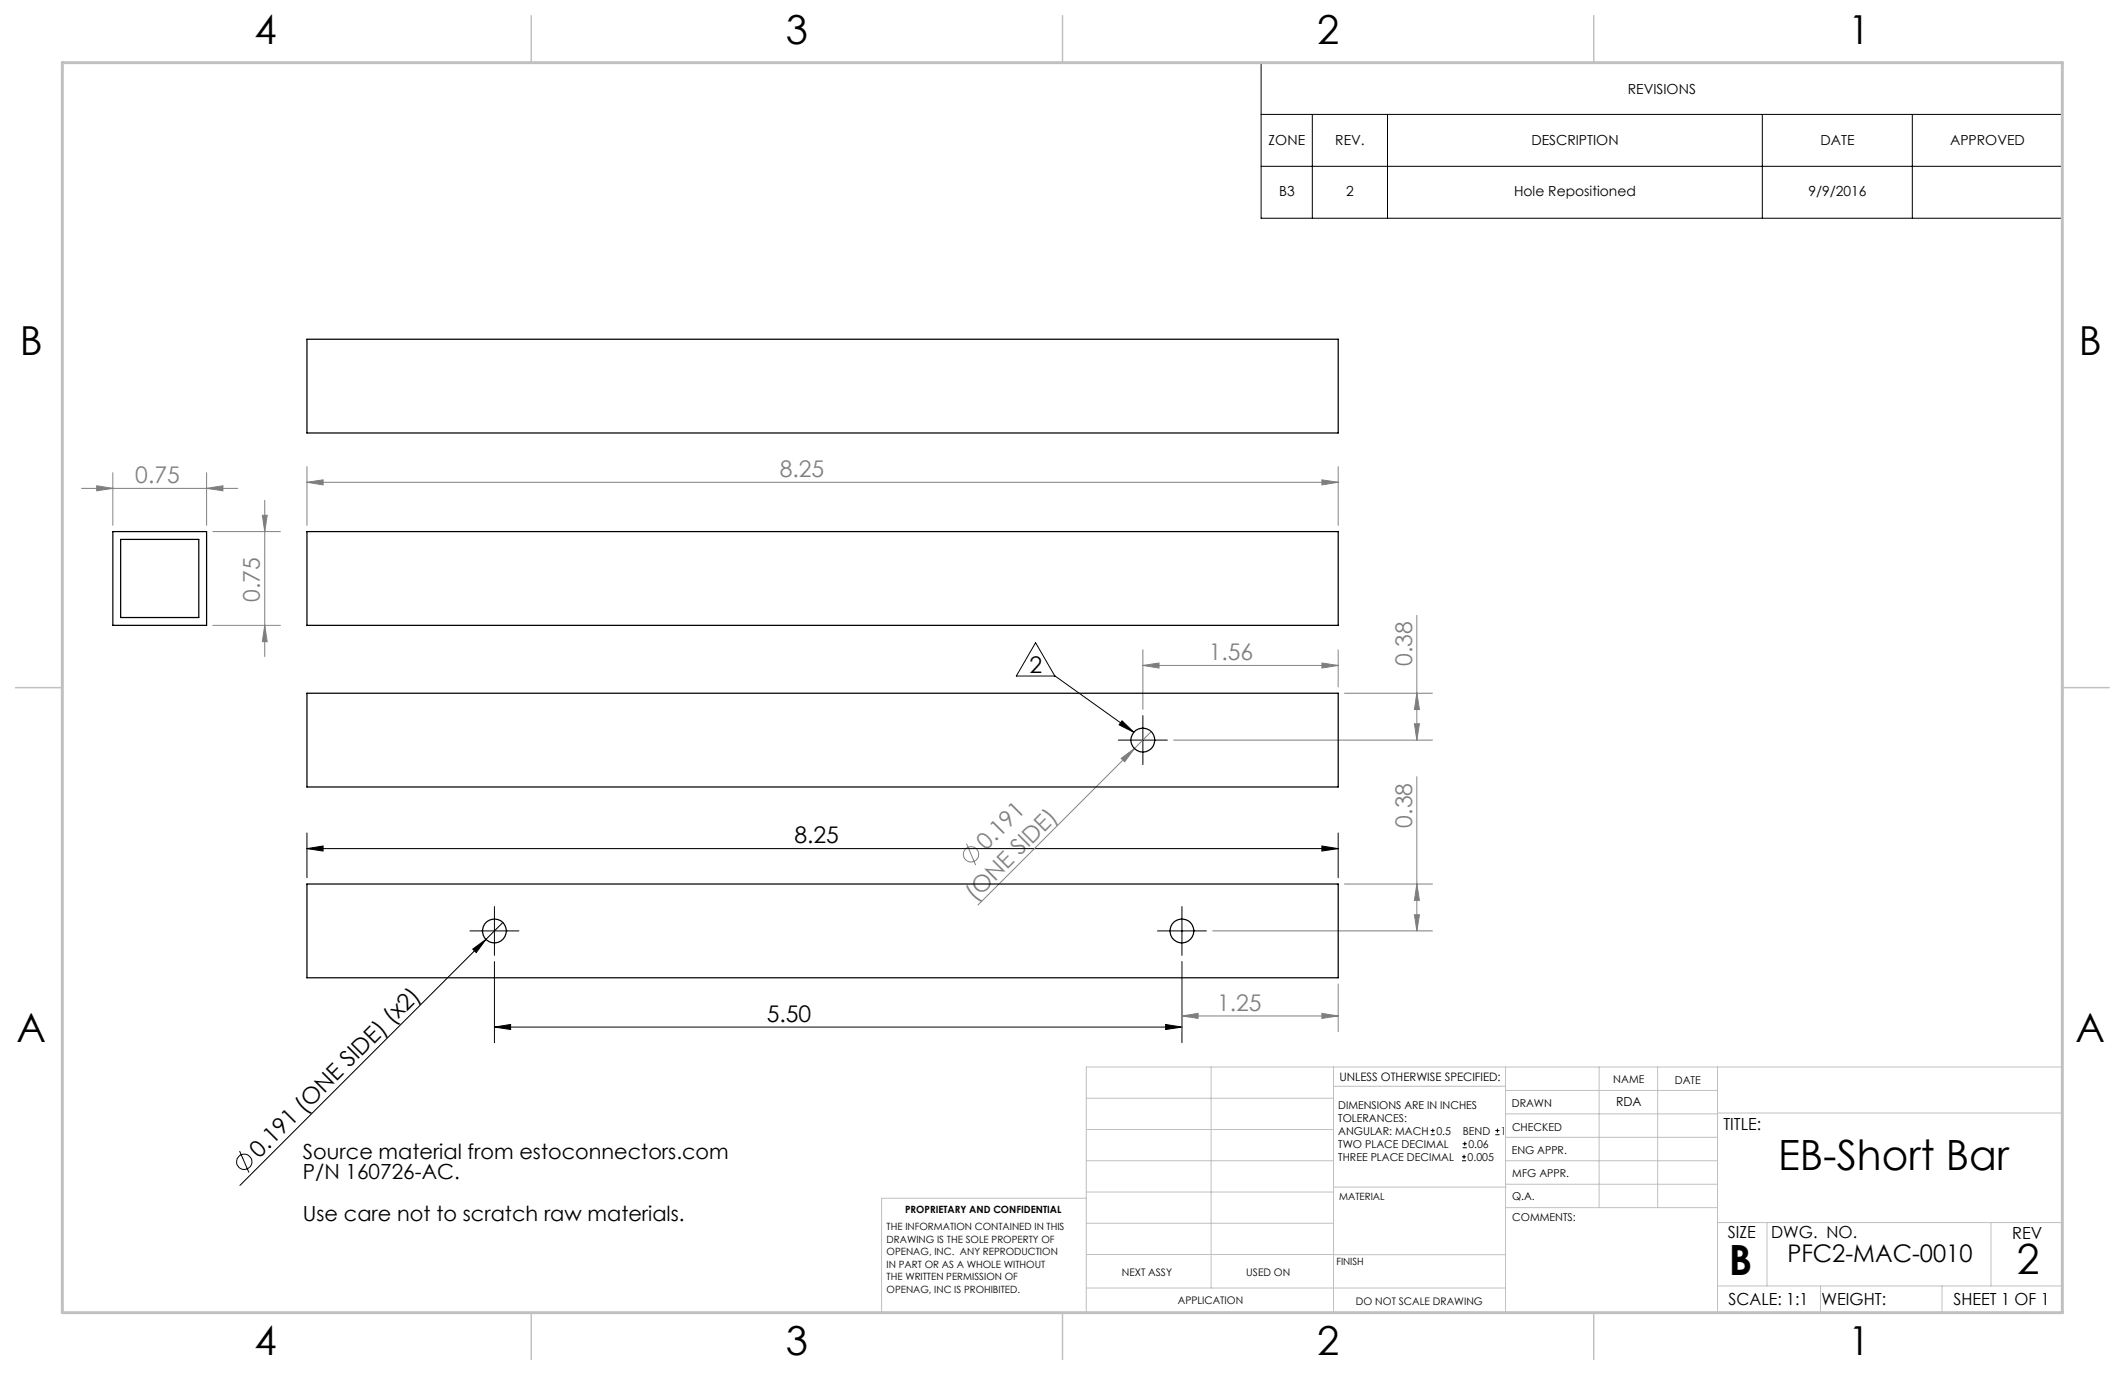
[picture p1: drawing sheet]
<svg xmlns="http://www.w3.org/2000/svg" width="432mm" height="279mm" viewBox="0 0 432 279" stroke-linecap="round" stroke-linejoin="round" font-family="sans-serif">
<g fill="none" stroke="#808080" stroke-width=".2">
<path d="M16.6 99.2h31.7M19.6 98.7l3.3 .5-3.3 .5zM22.9 96.1v10.7M42 99.2l3.3-.5v1zM42 96.1v10.7M62.4 98l3.3-.5v1zM62.4 94.8v12M62.4 98h209.5M268.6 97.5l3.3 .5-3.3 .5zM271.9 94.8v12M43.3 108h13.7M53.3 104.7h1l-.5 3.3z"/>
<path d="M53.8 101.7v31.7M43.3 127.1h13.7M53.8 127.1l.5 3.3h-1zM232.2 135.2l3.3-.5v1zM232.2 132v12.1M232.2 135.2h39.7M268.6 134.7l3.3 .5-3.3 .5zM271.9 132v7.6M287.9 125.1v25.3M227.8 154.1l2.7-2-2 2.7zM230.5 152.1l-31.8 31.8M233.9 148.7l-3.4 3.4"/>
<path d="M238.5 150.4h52.6M273.2 140.9h17.9M287.4 147.1h1l-.5 3.3zM287.9 140.9l.5 3.3h-1zM287.9 157.8v31.4M196.4 171.4l1.9 4.4M273.2 179.6h17.9M287.9 179.6l.5 3.4h-1zM240.2 195.4v14.2M246.4 189.2h44.7M271.9 200v9.6M287.4 185.9h1l-.5 3.3z"/>
<path d="M240.2 206.4l3.3-.5v1zM240.2 206.4h31.7M268.6 205.9l3.3 .5-3.3 .5z"/>
<circle cx="197.3" cy="173.6" r="1.56"/>
</g>
<g fill="none" stroke="#000" stroke-width=".2">
<path d="M256.3 12.7h162.8v31.6h-162.8zM256.3 23.2h162.8M256.3 33.8h162.8M266.7 23.2v21.1M281.9 23.2v21.1M358.1 23.2v21.1M388.6 23.2v21.1M210.4 130.6l3.9 6.8h-7.8zM214.3 137.3l16.1 11.5M227.3 150.4h9.9M228 146.5l2.4 2.3-3-1.5zM232.2 145.4v10"/>
<path d="M62.4 172.4l3.3-.5v1zM62.4 169.3v9.1M62.4 172.4h209.5M268.6 171.9l3.3 .5-3.3 .5zM271.9 169.3v9.1M95.5 189.2h9.9M96.1 192.9l2.6-2-1.9 2.7zM100.5 184.2v9.9M100.5 195.4v16.5M102.2 187.5l-53.4 53.4M235.2 189.2h9.9M240.2 184.2v9.9"/>
<path d="M240.2 195.4v16.5M100.5 208.7l3.3-.5v1zM100.5 208.7h139.7M236.9 208.2l3.3 .5-3.3 .5zM48.7 233.9l1.9 4.4M290.7 230.6h.8M290.7 229.7h.8M291.1 229.3v.9M297.1 235.9h.8M297.1 235.1h.8M297.2 233.2h.9M297.2 232.4h.9"/>
<path d="M297.5 234.6v.9M297.6 232v.8M303.8 230.6h.9M303.8 229.7h.9M304.3 229.3v.9"/>
<circle cx="49.6" cy="236.1" r="1.55"/>
</g>
<g fill="none" stroke="#c0c0c0" stroke-width=".2">
<path d="M246.1 216.8v44.9M271 216.8v49.9M305.9 216.8v49.9M324.9 216.8v28.6M336.8 216.8v28.6M349 216.8v49.9M220.7 235.9h50.3M220.7 229.5h50.3M220.7 223.2h50.3M271 220.7h34.9M305.9 231.1h43.1M305.9 226.3h43.1"/>
<path d="M305.9 221.6h43.1M305.9 235.9h43.1M349 226.2h70.1M220.7 243.5h-41.6v23.2h240v-49.9h-198.4v49.9M220.7 248.6h50.3M220.7 242.2h50.3M220.7 254.9h50.3M271 255h34.9M271 241.2h35M305.9 240.6h43.1M306 245.4h43M349 248.4h70.1"/>
<path d="M359.1 248.4v12.9M404.6 248.4v12.9M220.7 261.7h85.2M349 261.3h70.1M369.9 261.3v5.4M394.6 261.3v5.4"/>
</g>
<path d="M107.9 3.2v9.5M215.9 3.2v9.5M323.8 3.2v9.5M3.1 139.7h9.6M419.1 139.7h9.5M107.9 266.7v9.6M215.9 266.7v9.6M323.8 266.7v9.6" fill="none" stroke="#c0c0c0" stroke-width=".3"/>
<path d="M12.7 12.7h406.4v254h-406.4z" fill="none" stroke="#c0c0c0" stroke-width=".6"/>
<g fill="#000">
<path d="M228 146.5l2.4 2.3-3-1.5zM96.1 192.9l2.6-2-1.9 2.7z"/>
<path d="M62.4 172.4l3.3-.5v1zM268.6 171.9l3.3 .5-3.3 .5z"/>
<path d="M236.9 208.2l3.3 .5-3.3 .5zM100.5 208.7l3.3-.5v1z"/>
</g>
<g fill="#808080">
<path d="M227.8 154.1l2.7-2-2 2.7z"/>
<path d="M268.6 97.5l3.3 .5-3.3 .5zM62.4 98l3.3-.5v1z"/>
<path d="M232.2 135.2l3.3-.5v1zM268.6 134.7l3.3 .5-3.3 .5zM240.2 206.4l3.3-.5v1zM268.6 205.9l3.3 .5-3.3 .5z"/>
<path d="M287.4 147.1h1l-.5 3.3zM287.9 140.9l.5 3.3h-1zM287.4 185.9h1l-.5 3.3zM287.9 179.6l.5 3.4h-1z"/>
<path d="M53.3 104.7h1l-.5 3.3zM53.8 127.1l.5 3.3h-1z"/>
<path d="M19.6 98.7l3.3 .5-3.3 .5zM42 99.2l3.3-.5v1z"/>
</g>
<g fill="none" stroke="#000" stroke-width=".25">
<path d="M62.4 68.9h209.5v19.1h-209.5zM22.9 108h19.1v19.1h-19.1zM24.5 109.6h15.9v15.9h-15.9zM62.4 108h209.5v19.1h-209.5zM62.4 140.9h209.5v19h-209.5zM62.4 179.6h209.5v19.1h-209.5z"/>
<circle cx="232.2" cy="150.4" r="2.43"/>
<circle cx="100.5" cy="189.2" r="2.44"/>
<circle cx="240.2" cy="189.2" r="2.44"/>
</g>
<g font-size="8.5">
<text x="361.3" y="237.7">EB-Short Bar</text>
<text x="351.3" y="259">B</text>
<text x="409.8" y="258.9">2</text>
</g>
<g font-size="8.1">
<text x="51.7" y="9">4</text>
<text x="159.7" y="9">3</text>
<text x="267.6" y="9">2</text>
<text x="375.6" y="9">1</text>
<text x="4" y="72">B</text>
<text x="422.4" y="72">B</text>
<text x="3.3" y="211.7">A</text>
<text x="421.7" y="211.7">A</text>
<text x="51.7" y="275.2">4</text>
<text x="159.7" y="275.2">3</text>
<text x="267.6" y="275.2">2</text>
<text x="375.6" y="275.2">1</text>
</g>
<text font-size="4.9" x="363.2" y="256.5">PFC2-MAC-0010</text>
<g font-size="4.7" fill="#808080">
<text x="27.5" y="98.2">0.75</text>
<text x="158.5" y="97">8.25</text>
<text x="52.8" y="122.3" transform="rotate(-90 52.8 122.3)">0.75</text>
<text x="245.6" y="134.2">1.56</text>
<text x="286.9" y="135.4" transform="rotate(-90 286.9 135.4)">0.38</text>
<text x="200.4" y="173" transform="rotate(-45 200.4 173)">0.191</text>
<text x="286.9" y="168.2" transform="rotate(-90 286.9 168.2)">0.38</text>
<text x="198.1" y="183.2" transform="rotate(-45 198.1 183.2)">(ONE SIDE)</text>
<text x="247.3" y="205.4">1.25</text>
</g>
<g font-size="4.7">
<text x="209.2" y="136.7">2</text>
<text x="161.4" y="171.4">8.25</text>
<text x="155.8" y="207.7">5.50</text>
<text x="52.7" y="235.5" transform="rotate(-45 52.7 235.5)">0.191 (ONE SIDE) (x2)</text>
</g>
<g font-size="4.2">
<text x="61.6" y="235.5">Source material from estoconnectors.com</text>
<text x="61.6" y="239.7">P/N 160726-AC.</text>
<text x="61.6" y="248">Use care not to scratch raw materials.</text>
</g>
<g font-size="3.4">
<text x="350.2" y="229.5">TITLE:</text>
<text x="351.1" y="251.6">SIZE</text>
<text x="359.9" y="251.6">DWG. NO.</text>
<text x="408.9" y="251.7">REV</text>
<text x="351.2" y="265.2">SCALE: 1:1</text>
<text x="370.1" y="265.3">WEIGHT:</text>
<text x="396.9" y="265.2">SHEET 1 OF 1</text>
</g>
<g font-size="2.8">
<text x="330.8" y="19">REVISIONS</text>
<text x="257.8" y="29.6">ZONE</text>
<text x="271.3" y="29.6">REV.</text>
<text x="311.2" y="29.6">DESCRIPTION</text>
<text x="369.9" y="29.6">DATE</text>
<text x="396.3" y="29.6">APPROVED</text>
<text x="259.9" y="39.8">B3</text>
<text x="273.5" y="39.8">2</text>
<text x="307.6" y="39.8">Hole Repositioned</text>
<text x="367.5" y="39.8">9/9/2016</text>
</g>
<text font-size="2.5" x="328.4" y="224.8">RDA</text>
<text font-size="2.4" x="272.2" y="219.7">UNLESS OTHERWISE SPECIFIED:</text>
<g font-size="2.2">
<text x="327.8" y="220.1">NAME</text>
<text x="340.3" y="220.2">DATE</text>
<text x="271.9" y="225.3">DIMENSIONS ARE IN INCHES</text>
<text x="271.9" y="227.9">TOLERANCES:</text>
<text x="307.2" y="224.9">DRAWN</text>
<text x="271.9" y="233.2">TWO PLACE DECIMAL</text>
<text x="271.9" y="230.6">ANGULAR: MACH</text>
<text x="291.9" y="230.6">0.5</text>
<text x="297.2" y="230.6">BEND</text>
<text x="298.4" y="233.2">0.06</text>
<text x="305" y="230.6">1</text>
<text x="307.3" y="229.8">CHECKED</text>
<text x="271.9" y="235.9">THREE PLACE DECIMAL</text>
<text x="298.2" y="235.9">0.005</text>
<text x="307.2" y="234.5">ENG APPR.</text>
<text x="307.3" y="239.2">MFG APPR.</text>
<text x="307.3" y="243.9">Q.A.</text>
<text x="307.3" y="248.1">COMMENTS:</text>
</g>
<g font-size="2.1">
<text x="227.9" y="259.2">NEXT ASSY</text>
<text x="253.3" y="259.2">USED ON</text>
<text x="239.3" y="265">APPLICATION</text>
<text x="275.5" y="265.1">DO NOT SCALE DRAWING</text>
</g>
<g font-size="2">
<text x="272.1" y="243.9">MATERIAL</text>
<text x="180.2" y="250">THE INFORMATION CONTAINED IN THIS</text>
<text x="183.9" y="246.4">PROPRIETARY AND CONFIDENTIAL</text>
<text x="180.2" y="252.5">DRAWING IS THE SOLE PROPERTY OF</text>
<text x="180.2" y="255.1">OPENAG, INC. ANY REPRODUCTION</text>
<text x="180.2" y="257.6">IN PART OR AS A WHOLE WITHOUT</text>
<text x="271.5" y="257">FINISH</text>
<text x="180.2" y="260.1">THE WRITTEN PERMISSION OF</text>
<text x="180.2" y="262.6">OPENAG, INC IS PROHIBITED.</text>
</g>
</svg>
